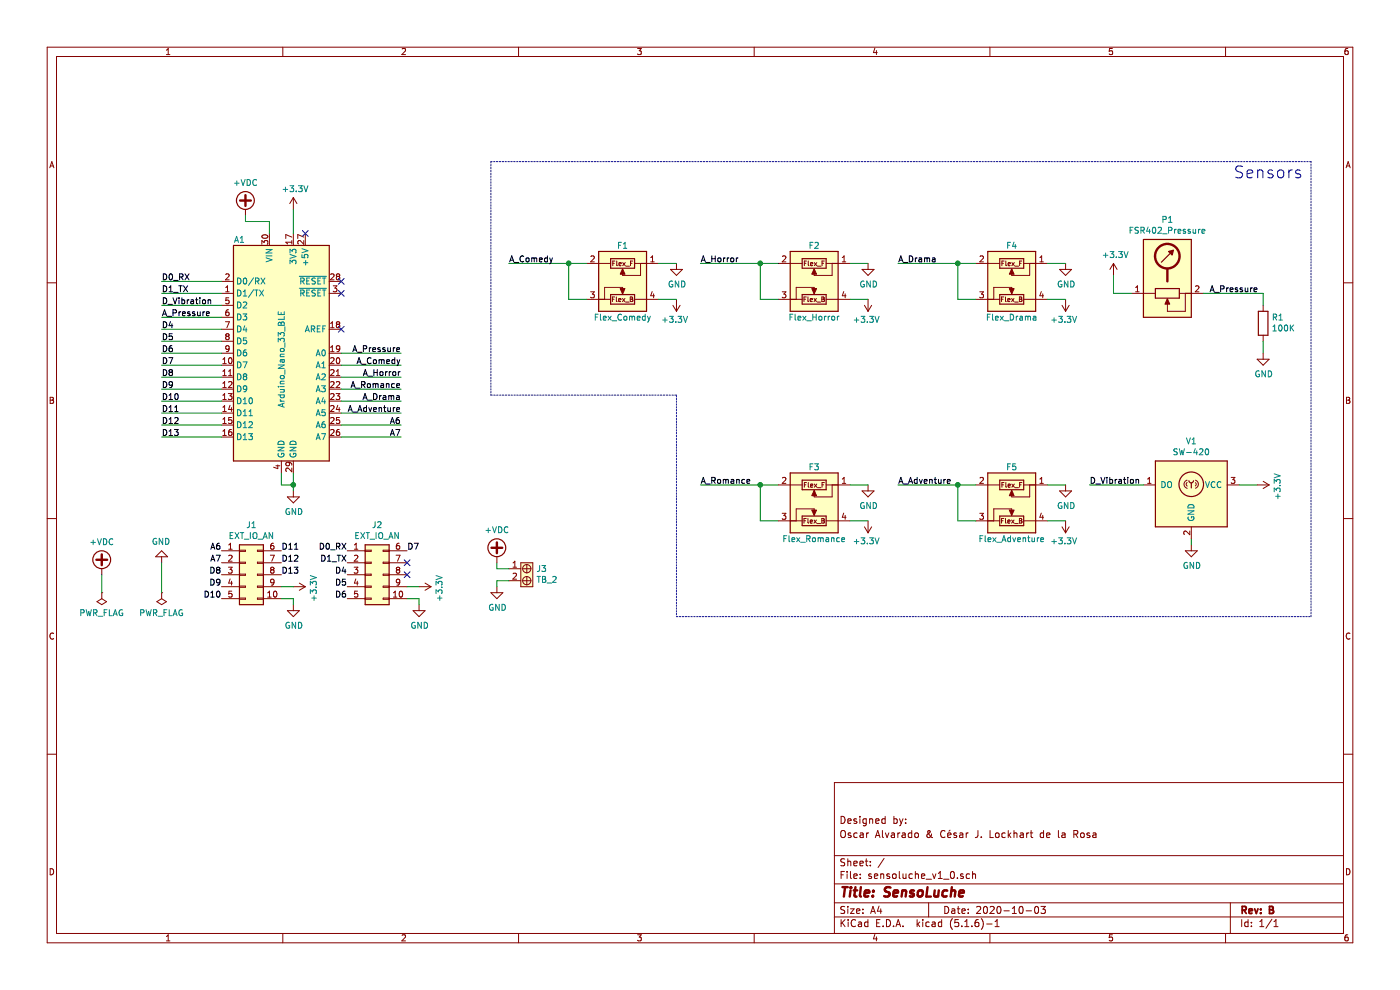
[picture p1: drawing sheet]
EESchema Schematic File Version 4
EELAYER 30 0
EELAYER END
$Descr A4 11693 8268
encoding utf-8
Sheet 1 1
Title "SensoLuche"
Date "2020-10-03"
Rev "B"
Comp ""
Comment1 "Oscar Alvarado & César J. Lockhart de la Rosa"
Comment2 "Designed by:"
Comment3 ""
Comment4 ""
$EndDescr
$Comp
L MCU_Module:Arduino_Nano_v3.x A1
U 1 1
P 2350 2950
F 0 "A1" H 2000 3900 50  0000 C CNN
F 1 "Arduino_Nano_33_BLE" V 2350 2900 50  0000 C CNN
F 2 "Module:Arduino_Nano" H 2350 2950 50  0001 C CIN
F 3 "http://www.mouser.com/pdfdocs/Gravitech_Arduino_Nano3_0.pdf" H 2350 2950 50  0001 C CNN
	1    2350 2950
	1    0    0    -1  
$EndComp
$Comp
L CJL_DEVICES:FlexAL F1
U 1 1
P 5200 2100
F 0 "F1" H 5200 2150 50  0000 C CNN
F 1 "Flex_Comedy" H 5200 1550 50  0000 C CNN
F 2 "TerminalBlock_Phoenix:TerminalBlock_Phoenix_MPT-0,5-4-2.54_1x04_P2.54mm_Horizontal" H 5200 2100 50  0001 C CNN
F 3 "" H 5200 2100 50  0001 C CNN
	1    5200 2100
	1    0    0    -1  
$EndComp
$Comp
L power:+3.3V #PWR013
U 1 1
P 5650 2500
F 0 "#PWR013" H 5650 2350 50  0001 C CNN
F 1 "+3.3V" H 5665 2673 50  0000 C CNN
F 2 "" H 5650 2500 50  0001 C CNN
F 3 "" H 5650 2500 50  0001 C CNN
	1    5650 2500
	-1   0    0    1   
$EndComp
$Comp
L power:GND #PWR012
U 1 1
P 5650 2200
F 0 "#PWR012" H 5650 1950 50  0001 C CNN
F 1 "GND" H 5655 2027 50  0000 C CNN
F 2 "" H 5650 2200 50  0001 C CNN
F 3 "" H 5650 2200 50  0001 C CNN
	1    5650 2200
	1    0    0    -1  
$EndComp
Wire Wire Line
	4750 2200 4900 2200
Wire Wire Line
	4750 2500 4900 2500
Wire Wire Line
	5500 2200 5650 2200
Wire Wire Line
	5500 2500 5650 2500
Connection ~ 4750 2200
$Comp
L CJL_DEVICES:FlexAL F4
U 1 1
P 8450 2100
F 0 "F4" H 8450 2150 50  0000 C CNN
F 1 "Flex_Drama" H 8450 1550 50  0000 C CNN
F 2 "TerminalBlock_Phoenix:TerminalBlock_Phoenix_MPT-0,5-4-2.54_1x04_P2.54mm_Horizontal" H 8450 2100 50  0001 C CNN
F 3 "" H 8450 2100 50  0001 C CNN
	1    8450 2100
	1    0    0    -1  
$EndComp
$Comp
L power:+3.3V #PWR015
U 1 1
P 7250 2500
F 0 "#PWR015" H 7250 2350 50  0001 C CNN
F 1 "+3.3V" H 7265 2673 50  0000 C CNN
F 2 "" H 7250 2500 50  0001 C CNN
F 3 "" H 7250 2500 50  0001 C CNN
	1    7250 2500
	-1   0    0    1   
$EndComp
$Comp
L power:GND #PWR014
U 1 1
P 7250 2200
F 0 "#PWR014" H 7250 1950 50  0001 C CNN
F 1 "GND" H 7255 2027 50  0000 C CNN
F 2 "" H 7250 2200 50  0001 C CNN
F 3 "" H 7250 2200 50  0001 C CNN
	1    7250 2200
	1    0    0    -1  
$EndComp
Wire Wire Line
	7100 2200 7250 2200
Wire Wire Line
	7100 2500 7250 2500
$Comp
L CJL_DEVICES:FlexAL F2
U 1 1
P 6800 2100
F 0 "F2" H 6800 2150 50  0000 C CNN
F 1 "Flex_Horror" H 6800 1550 50  0000 C CNN
F 2 "TerminalBlock_Phoenix:TerminalBlock_Phoenix_MPT-0,5-4-2.54_1x04_P2.54mm_Horizontal" H 6800 2100 50  0001 C CNN
F 3 "" H 6800 2100 50  0001 C CNN
	1    6800 2100
	1    0    0    -1  
$EndComp
$Comp
L power:+3.3V #PWR017
U 1 1
P 7250 4350
F 0 "#PWR017" H 7250 4200 50  0001 C CNN
F 1 "+3.3V" H 7265 4523 50  0000 C CNN
F 2 "" H 7250 4350 50  0001 C CNN
F 3 "" H 7250 4350 50  0001 C CNN
	1    7250 4350
	-1   0    0    1   
$EndComp
$Comp
L power:GND #PWR016
U 1 1
P 7250 4050
F 0 "#PWR016" H 7250 3800 50  0001 C CNN
F 1 "GND" H 7255 3877 50  0000 C CNN
F 2 "" H 7250 4050 50  0001 C CNN
F 3 "" H 7250 4050 50  0001 C CNN
	1    7250 4050
	1    0    0    -1  
$EndComp
Wire Wire Line
	7100 4050 7250 4050
Wire Wire Line
	7100 4350 7250 4350
$Comp
L power:+3.3V #PWR019
U 1 1
P 8900 2500
F 0 "#PWR019" H 8900 2350 50  0001 C CNN
F 1 "+3.3V" H 8915 2673 50  0000 C CNN
F 2 "" H 8900 2500 50  0001 C CNN
F 3 "" H 8900 2500 50  0001 C CNN
	1    8900 2500
	-1   0    0    1   
$EndComp
$Comp
L power:GND #PWR018
U 1 1
P 8900 2200
F 0 "#PWR018" H 8900 1950 50  0001 C CNN
F 1 "GND" H 8905 2027 50  0000 C CNN
F 2 "" H 8900 2200 50  0001 C CNN
F 3 "" H 8900 2200 50  0001 C CNN
	1    8900 2200
	1    0    0    -1  
$EndComp
Wire Wire Line
	8000 2200 8150 2200
Wire Wire Line
	8000 2500 8150 2500
Wire Wire Line
	8750 2200 8900 2200
Wire Wire Line
	8750 2500 8900 2500
$Comp
L CJL_DEVICES:FlexAL F5
U 1 1
P 8450 3950
F 0 "F5" H 8450 4000 50  0000 C CNN
F 1 "Flex_Adventure" H 8450 3400 50  0000 C CNN
F 2 "TerminalBlock_Phoenix:TerminalBlock_Phoenix_MPT-0,5-4-2.54_1x04_P2.54mm_Horizontal" H 8450 3950 50  0001 C CNN
F 3 "" H 8450 3950 50  0001 C CNN
	1    8450 3950
	1    0    0    -1  
$EndComp
$Comp
L power:+3.3V #PWR021
U 1 1
P 8900 4350
F 0 "#PWR021" H 8900 4200 50  0001 C CNN
F 1 "+3.3V" H 8915 4523 50  0000 C CNN
F 2 "" H 8900 4350 50  0001 C CNN
F 3 "" H 8900 4350 50  0001 C CNN
	1    8900 4350
	-1   0    0    1   
$EndComp
$Comp
L power:GND #PWR020
U 1 1
P 8900 4050
F 0 "#PWR020" H 8900 3800 50  0001 C CNN
F 1 "GND" H 8905 3877 50  0000 C CNN
F 2 "" H 8900 4050 50  0001 C CNN
F 3 "" H 8900 4050 50  0001 C CNN
	1    8900 4050
	1    0    0    -1  
$EndComp
Wire Wire Line
	8000 4050 8150 4050
Wire Wire Line
	8000 4350 8150 4350
Wire Wire Line
	8750 4050 8900 4050
Wire Wire Line
	8750 4350 8900 4350
$Comp
L CJL_DEVICES:FSR402 P1
U 1 1
P 9750 2000
F 0 "P1" H 9750 2167 50  0000 C CNN
F 1 "FSR402_Pressure" H 9750 2076 50  0000 C CNN
F 2 "TerminalBlock_Phoenix:TerminalBlock_Phoenix_MPT-0,5-2-2.54_1x02_P2.54mm_Horizontal" H 9750 2000 50  0001 C CNN
F 3 "" H 9750 2000 50  0001 C CNN
	1    9750 2000
	1    0    0    -1  
$EndComp
$Comp
L Device:R R1
U 1 1
P 10550 2700
F 0 "R1" H 10480 2654 50  0000 R CNN
F 1 "100K" H 10480 2745 50  0000 R CNN
F 2 "Resistor_THT:R_Axial_DIN0207_L6.3mm_D2.5mm_P7.62mm_Horizontal" V 10480 2700 50  0001 C CNN
F 3 "~" H 10550 2700 50  0001 C CNN
	1    10550 2700
	-1   0    0    1   
$EndComp
$Comp
L power:GND #PWR025
U 1 1
P 10550 2950
F 0 "#PWR025" H 10550 2700 50  0001 C CNN
F 1 "GND" H 10555 2777 50  0000 C CNN
F 2 "" H 10550 2950 50  0001 C CNN
F 3 "" H 10550 2950 50  0001 C CNN
	1    10550 2950
	1    0    0    -1  
$EndComp
Wire Wire Line
	10550 2850 10550 2950
$Comp
L power:+3.3V #PWR022
U 1 1
P 9300 2300
F 0 "#PWR022" H 9300 2150 50  0001 C CNN
F 1 "+3.3V" H 9315 2473 50  0000 C CNN
F 2 "" H 9300 2300 50  0001 C CNN
F 3 "" H 9300 2300 50  0001 C CNN
	1    9300 2300
	1    0    0    -1  
$EndComp
Wire Wire Line
	9300 2450 9450 2450
Text Label 10100 2450 0    50   ~ 0
A_Pressure
Wire Wire Line
	10050 2450 10550 2450
Wire Wire Line
	10550 2450 10550 2550
Wire Wire Line
	9300 2300 9300 2450
$Comp
L CJL_DEVICES:SW-420 V1
U 1 1
P 9950 3850
F 0 "V1" H 9950 4017 50  0000 C CNN
F 1 "SW-420" H 9950 3926 50  0000 C CNN
F 2 "Cesar_FootPrints:SW-420" H 9950 3850 50  0001 C CNN
F 3 "" H 9950 3850 50  0001 C CNN
	1    9950 3850
	1    0    0    -1  
$EndComp
Wire Wire Line
	10500 4050 10350 4050
$Comp
L power:GND #PWR023
U 1 1
P 9950 4550
F 0 "#PWR023" H 9950 4300 50  0001 C CNN
F 1 "GND" H 9955 4377 50  0000 C CNN
F 2 "" H 9950 4550 50  0001 C CNN
F 3 "" H 9950 4550 50  0001 C CNN
	1    9950 4550
	1    0    0    -1  
$EndComp
Wire Wire Line
	9950 4500 9950 4550
Text Label 9100 4050 0    50   ~ 0
D_Vibration
Wire Wire Line
	9550 4050 9100 4050
Wire Wire Line
	4750 2200 4250 2200
Text Label 4250 2200 0    50   ~ 0
A_Comedy
Text Label 5850 2200 0    50   ~ 0
A_Horror
Wire Wire Line
	8000 4050 7500 4050
Text Label 7500 4050 0    50   ~ 0
A_Adventure
Wire Wire Line
	8000 2200 7500 2200
Text Label 7500 2200 0    50   ~ 0
A_Drama
Connection ~ 8000 4050
Connection ~ 8000 2200
Connection ~ 6350 4050
Text Label 5850 4050 0    50   ~ 0
A_Romance
Wire Wire Line
	6350 4050 5850 4050
$Comp
L CJL_DEVICES:FlexAL F3
U 1 1
P 6800 3950
F 0 "F3" H 6800 4000 50  0000 C CNN
F 1 "Flex_Romance" H 6800 3400 50  0000 C CNN
F 2 "TerminalBlock_Phoenix:TerminalBlock_Phoenix_MPT-0,5-4-2.54_1x04_P2.54mm_Horizontal" H 6800 3950 50  0001 C CNN
F 3 "" H 6800 3950 50  0001 C CNN
	1    6800 3950
	1    0    0    -1  
$EndComp
Wire Wire Line
	6350 4350 6500 4350
Wire Wire Line
	6350 4050 6500 4050
$Comp
L Connector_Generic:Conn_02x05_Top_Bottom J1
U 1 1
P 2050 4800
F 0 "J1" H 2100 5217 50  0000 C CNN
F 1 "EXT_IO_AN" H 2100 5126 50  0000 C CNN
F 2 "Connector_PinHeader_2.54mm:PinHeader_2x05_P2.54mm_Vertical" H 2050 4800 50  0001 C CNN
F 3 "~" H 2050 4800 50  0001 C CNN
	1    2050 4800
	1    0    0    -1  
$EndComp
$Comp
L power:GND #PWR011
U 1 1
P 4150 4900
F 0 "#PWR011" H 4150 4650 50  0001 C CNN
F 1 "GND" H 4155 4727 50  0000 C CNN
F 2 "" H 4150 4900 50  0001 C CNN
F 3 "" H 4150 4900 50  0001 C CNN
	1    4150 4900
	1    0    0    -1  
$EndComp
Wire Wire Line
	4250 4850 4150 4850
Wire Wire Line
	4150 4850 4150 4900
Wire Wire Line
	4250 4750 4150 4750
Text Label 1850 4600 2    50   ~ 0
A6
Text Label 1850 4700 2    50   ~ 0
A7
Text Label 1850 4800 2    50   ~ 0
D8
Text Label 1850 4900 2    50   ~ 0
D9
Text Label 1850 5000 2    50   ~ 0
D10
Text Label 2350 4600 0    50   ~ 0
D11
Text Label 2350 4700 0    50   ~ 0
D12
$Comp
L power:GND #PWR07
U 1 1
P 2450 5050
F 0 "#PWR07" H 2450 4800 50  0001 C CNN
F 1 "GND" H 2455 4877 50  0000 C CNN
F 2 "" H 2450 5050 50  0001 C CNN
F 3 "" H 2450 5050 50  0001 C CNN
	1    2450 5050
	1    0    0    -1  
$EndComp
$Comp
L power:+3.3V #PWR06
U 1 1
P 2450 4900
F 0 "#PWR06" H 2450 4750 50  0001 C CNN
F 1 "+3.3V" H 2465 5073 50  0000 C CNN
F 2 "" H 2450 4900 50  0001 C CNN
F 3 "" H 2450 4900 50  0001 C CNN
	1    2450 4900
	0    1    1    0   
$EndComp
Wire Wire Line
	2450 5050 2450 5000
Wire Wire Line
	2450 5000 2350 5000
Wire Wire Line
	2450 4900 2350 4900
$Comp
L power:+VDC #PWR03
U 1 1
P 2050 1800
F 0 "#PWR03" H 2050 1700 50  0001 C CNN
F 1 "+VDC" H 2050 2075 50  0000 C CNN
F 2 "" H 2050 1800 50  0001 C CNN
F 3 "" H 2050 1800 50  0001 C CNN
	1    2050 1800
	1    0    0    -1  
$EndComp
$Comp
L power:+3.3V #PWR04
U 1 1
P 2450 1750
F 0 "#PWR04" H 2450 1600 50  0001 C CNN
F 1 "+3.3V" H 2465 1923 50  0000 C CNN
F 2 "" H 2450 1750 50  0001 C CNN
F 3 "" H 2450 1750 50  0001 C CNN
	1    2450 1750
	1    0    0    -1  
$EndComp
Wire Wire Line
	2450 1950 2450 1750
Wire Wire Line
	2050 1850 2250 1850
Wire Wire Line
	2250 1850 2250 1950
Wire Wire Line
	2850 3050 3350 3050
Text Label 3350 3050 2    50   ~ 0
A_Comedy
Wire Wire Line
	2850 3150 3350 3150
Text Label 3350 3150 2    50   ~ 0
A_Horror
Text Label 3350 3250 2    50   ~ 0
A_Romance
Wire Wire Line
	2850 3250 3350 3250
Text Label 1350 2750 0    50   ~ 0
D4
Wire Wire Line
	1850 2750 1350 2750
Wire Wire Line
	2850 3350 3350 3350
Text Label 3350 3350 2    50   ~ 0
A_Drama
Wire Wire Line
	1850 2850 1350 2850
Text Label 1350 2850 0    50   ~ 0
D5
Wire Wire Line
	2850 3450 3350 3450
Text Label 3350 3450 2    50   ~ 0
A_Adventure
Wire Wire Line
	1850 2950 1350 2950
Text Label 1350 2950 0    50   ~ 0
D6
$Comp
L power:GND #PWR05
U 1 1
P 2450 4100
F 0 "#PWR05" H 2450 3850 50  0001 C CNN
F 1 "GND" H 2455 3927 50  0000 C CNN
F 2 "" H 2450 4100 50  0001 C CNN
F 3 "" H 2450 4100 50  0001 C CNN
	1    2450 4100
	1    0    0    -1  
$EndComp
Wire Wire Line
	2350 3950 2350 4050
Wire Wire Line
	2350 4050 2450 4050
Wire Wire Line
	2450 4050 2450 4100
Wire Wire Line
	2450 4050 2450 3950
Connection ~ 2450 4050
Text Label 1350 3050 0    50   ~ 0
D7
Wire Wire Line
	1850 3050 1350 3050
Text Label 3350 2950 2    50   ~ 0
A_Pressure
Wire Wire Line
	3350 2950 2850 2950
Wire Wire Line
	2850 3550 3350 3550
Wire Wire Line
	2850 3650 3350 3650
Wire Wire Line
	1850 3150 1350 3150
Wire Wire Line
	1850 3250 1350 3250
Wire Wire Line
	1850 3350 1350 3350
Wire Wire Line
	1850 3450 1350 3450
Wire Wire Line
	1850 3550 1350 3550
NoConn ~ 2850 2750
NoConn ~ 2850 2450
NoConn ~ 2850 2350
Text Label 3350 3550 2    50   ~ 0
A6
Text Label 3350 3650 2    50   ~ 0
A7
Text Label 1350 3150 0    50   ~ 0
D8
Text Label 1350 3250 0    50   ~ 0
D9
Text Label 1350 3350 0    50   ~ 0
D10
Text Label 1350 3450 0    50   ~ 0
D11
Text Label 1350 3550 0    50   ~ 0
D12
Text Label 2350 4800 0    50   ~ 0
D13
Wire Wire Line
	1850 3650 1350 3650
Text Label 1350 3650 0    50   ~ 0
D13
$Comp
L power:+VDC #PWR01
U 1 1
P 850 4800
F 0 "#PWR01" H 850 4700 50  0001 C CNN
F 1 "+VDC" H 850 5075 50  0000 C CNN
F 2 "" H 850 4800 50  0001 C CNN
F 3 "" H 850 4800 50  0001 C CNN
	1    850  4800
	1    0    0    -1  
$EndComp
$Comp
L power:GND #PWR02
U 1 1
P 1350 4700
F 0 "#PWR02" H 1350 4450 50  0001 C CNN
F 1 "GND" H 1355 4527 50  0000 C CNN
F 2 "" H 1350 4700 50  0001 C CNN
F 3 "" H 1350 4700 50  0001 C CNN
	1    1350 4700
	-1   0    0    1   
$EndComp
Wire Wire Line
	850  4800 850  4950
Wire Wire Line
	1350 4700 1350 4950
$Comp
L power:PWR_FLAG #FLG01
U 1 1
P 850 4950
F 0 "#FLG01" H 850 5025 50  0001 C CNN
F 1 "PWR_FLAG" H 850 5123 50  0000 C CNN
F 2 "" H 850 4950 50  0001 C CNN
F 3 "~" H 850 4950 50  0001 C CNN
	1    850  4950
	-1   0    0    1   
$EndComp
$Comp
L power:PWR_FLAG #FLG02
U 1 1
P 1350 4950
F 0 "#FLG02" H 1350 5025 50  0001 C CNN
F 1 "PWR_FLAG" H 1350 5123 50  0000 C CNN
F 2 "" H 1350 4950 50  0001 C CNN
F 3 "~" H 1350 4950 50  0001 C CNN
	1    1350 4950
	-1   0    0    1   
$EndComp
Wire Notes Line
	4100 3300 5650 3300
Wire Notes Line
	5650 3300 5650 5150
Wire Notes Line
	5650 5150 10950 5150
Wire Notes Line
	10950 5150 10950 1350
Wire Notes Line
	10950 1350 4100 1350
Wire Notes Line
	4100 1350 4100 3300
Text Notes 10300 1500 0    99   ~ 0
Sensors
Wire Wire Line
	2050 1850 2050 1800
NoConn ~ 2550 1950
$Comp
L power:+3.3V #PWR024
U 1 1
P 10500 4050
F 0 "#PWR024" H 10500 3900 50  0001 C CNN
F 1 "+3.3V" H 10515 4223 50  0000 C CNN
F 2 "" H 10500 4050 50  0001 C CNN
F 3 "" H 10500 4050 50  0001 C CNN
	1    10500 4050
	0    1    1    0   
$EndComp
$Comp
L power:+VDC #PWR010
U 1 1
P 4150 4700
F 0 "#PWR010" H 4150 4600 50  0001 C CNN
F 1 "+VDC" H 4150 4975 50  0000 C CNN
F 2 "" H 4150 4700 50  0001 C CNN
F 3 "" H 4150 4700 50  0001 C CNN
	1    4150 4700
	1    0    0    -1  
$EndComp
Wire Wire Line
	4150 4750 4150 4700
$Comp
L CJL_Special_connectors:TB_2 J3
U 1 1
P 4400 4700
F 0 "J3" H 4478 4651 50  0000 L CNN
F 1 "TB_2" H 4478 4560 50  0000 L CNN
F 2 "TerminalBlock_Phoenix:TerminalBlock_Phoenix_MPT-0,5-2-2.54_1x02_P2.54mm_Horizontal" H 4100 4750 50  0001 C CNN
F 3 "" H 4100 4750 50  0001 C CNN
	1    4400 4700
	1    0    0    -1  
$EndComp
Wire Wire Line
	8000 2200 8000 2500
Wire Wire Line
	5850 2200 6350 2200
Wire Wire Line
	4750 2500 4750 2200
Wire Wire Line
	8000 4350 8000 4050
Wire Wire Line
	6350 4350 6350 4050
Wire Wire Line
	6350 2500 6500 2500
Wire Wire Line
	6350 2500 6350 2200
Connection ~ 6350 2200
Wire Wire Line
	6350 2200 6500 2200
$Comp
L Connector_Generic:Conn_02x05_Top_Bottom J2
U 1 1
P 3100 4800
F 0 "J2" H 3150 5217 50  0000 C CNN
F 1 "EXT_IO_AN" H 3150 5126 50  0000 C CNN
F 2 "Connector_PinHeader_2.54mm:PinHeader_2x05_P2.54mm_Vertical" H 3100 4800 50  0001 C CNN
F 3 "~" H 3100 4800 50  0001 C CNN
	1    3100 4800
	1    0    0    -1  
$EndComp
Text Label 2900 4800 2    50   ~ 0
D4
Text Label 2900 4900 2    50   ~ 0
D5
Text Label 2900 5000 2    50   ~ 0
D6
Text Label 3400 4600 0    50   ~ 0
D7
$Comp
L power:GND #PWR09
U 1 1
P 3500 5050
F 0 "#PWR09" H 3500 4800 50  0001 C CNN
F 1 "GND" H 3505 4877 50  0000 C CNN
F 2 "" H 3500 5050 50  0001 C CNN
F 3 "" H 3500 5050 50  0001 C CNN
	1    3500 5050
	1    0    0    -1  
$EndComp
$Comp
L power:+3.3V #PWR08
U 1 1
P 3500 4900
F 0 "#PWR08" H 3500 4750 50  0001 C CNN
F 1 "+3.3V" H 3515 5073 50  0000 C CNN
F 2 "" H 3500 4900 50  0001 C CNN
F 3 "" H 3500 4900 50  0001 C CNN
	1    3500 4900
	0    1    1    0   
$EndComp
Wire Wire Line
	3500 5050 3500 5000
Wire Wire Line
	3500 5000 3400 5000
Wire Wire Line
	3500 4900 3400 4900
Text Label 2900 4600 2    50   ~ 0
D0_RX
Text Label 2900 4700 2    50   ~ 0
D1_TX
Text Label 1350 2350 0    50   ~ 0
D0_RX
Text Label 1350 2450 0    50   ~ 0
D1_TX
Wire Wire Line
	1850 2350 1350 2350
Wire Wire Line
	1850 2450 1350 2450
Text Label 1350 2550 0    50   ~ 0
D_Vibration
Wire Wire Line
	1850 2550 1350 2550
Text Label 1350 2650 0    50   ~ 0
A_Pressure
Wire Wire Line
	1350 2650 1850 2650
NoConn ~ 3400 4700
NoConn ~ 3400 4800
$EndSCHEMATC
